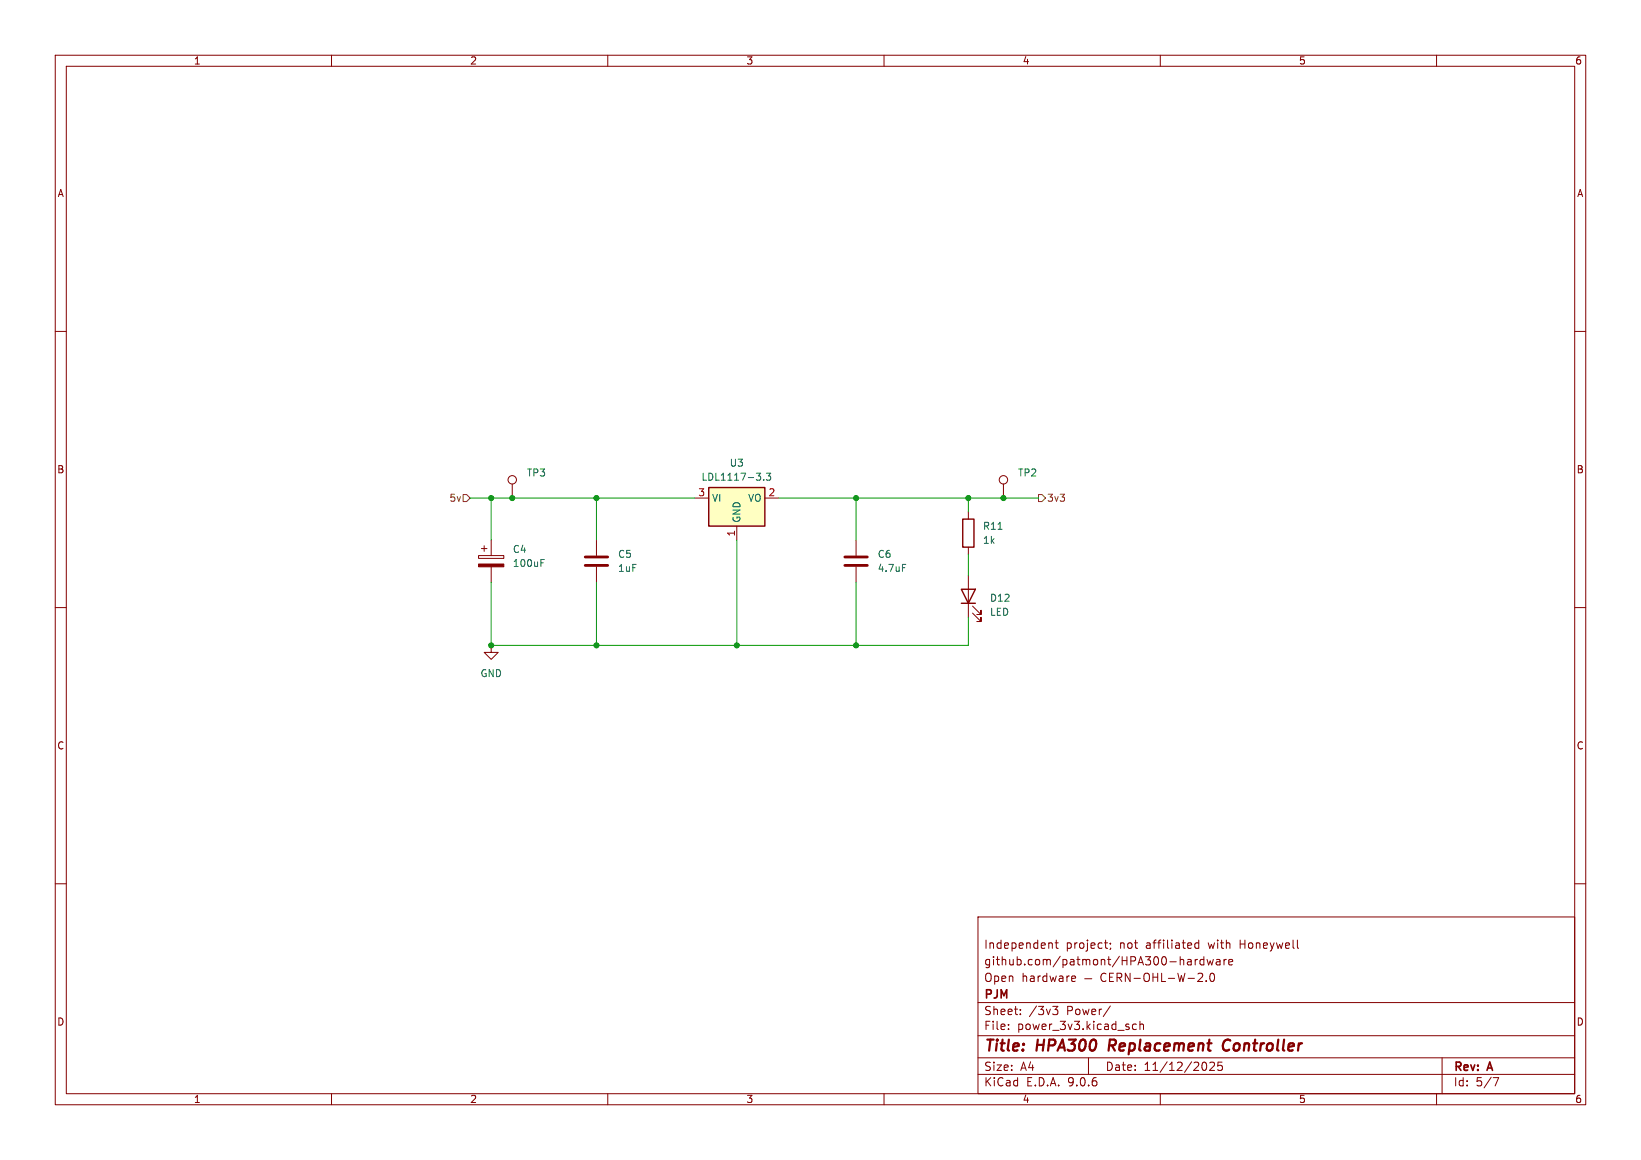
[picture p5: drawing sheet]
(kicad_sch
 (version 20250114)
 (generator "eeschema")
 (generator_version "9.0")
 (paper "A4")
 (title_block
  (title "HPA300 Replacement Controller")
  (date "11/12/2025")
  (rev "A")
  (company "PJM")
  (comment 1 "Open hardware — CERN-OHL-W-2.0")
  (comment 2 "github.com/patmont/HPA300-hardware")
  (comment 3 "Independent project; not affiliated with Honeywell"))
 (lib_symbols
  (symbol "Connector:TestPoint"
   (pin_numbers (hide yes))
   (pin_names
    (offset 0.762) (hide yes)) (exclude_from_sim no) (in_bom yes) (on_board yes)
   (property "Reference" "TP" (at 0 6.858 0) (effects (font (size 1.27 1.27))))
   (property "Value" "TestPoint" (at 0 5.08 0) (effects (font (size 1.27 1.27))))
   (property "Footprint" "" (at 5.08 0 0) (effects (font (size 1.27 1.27)) (hide yes)))
   (property "Datasheet" "~" (at 5.08 0 0) (effects (font (size 1.27 1.27)) (hide yes)))
   (property "Description" "test point" (at 0 0 0) (effects (font (size 1.27 1.27)) (hide yes)))
   (symbol "TestPoint_0_1"
    (circle (center 0 3.302) (radius 0.762) (stroke (width 0) (type default)) (fill (type none))))
   (symbol "TestPoint_1_1"
    (pin passive line (at 0 0 90) (length 2.54) (name "1" (effects (font (size 1.27 1.27)))) (number "1" (effects (font (size 1.27 1.27))))))
   (embedded_fonts no))
  (symbol "Device:C"
   (pin_numbers (hide yes))
   (pin_names
    (offset 0.254)) (exclude_from_sim no) (in_bom yes) (on_board yes)
   (property "Reference" "C" (at 0.635 2.54 0) (effects (font (size 1.27 1.27)) (justify left)))
   (property "Value" "C" (at 0.635 -2.54 0) (effects (font (size 1.27 1.27)) (justify left)))
   (property "Footprint" "" (at 0.9652 -3.81 0) (effects (font (size 1.27 1.27)) (hide yes)))
   (property "Datasheet" "~" (at 0 0 0) (effects (font (size 1.27 1.27)) (hide yes)))
   (property "Description" "Unpolarized capacitor" (at 0 0 0) (effects (font (size 1.27 1.27)) (hide yes)))
   (symbol "C_0_1"
    (polyline (pts (xy -2.032 0.762) (xy 2.032 0.762)) (stroke (width 0.508) (type default)) (fill (type none)))
    (polyline (pts (xy -2.032 -0.762) (xy 2.032 -0.762)) (stroke (width 0.508) (type default)) (fill (type none))))
   (symbol "C_1_1"
    (pin passive line (at 0 3.81 270) (length 2.794) (name "~" (effects (font (size 1.27 1.27)))) (number "1" (effects (font (size 1.27 1.27)))))
    (pin passive line (at 0 -3.81 90) (length 2.794) (name "~" (effects (font (size 1.27 1.27)))) (number "2" (effects (font (size 1.27 1.27))))))
   (embedded_fonts no))
  (symbol "Device:C_Polarized"
   (pin_numbers (hide yes))
   (pin_names
    (offset 0.254)) (exclude_from_sim no) (in_bom yes) (on_board yes)
   (property "Reference" "C" (at 0.635 2.54 0) (effects (font (size 1.27 1.27)) (justify left)))
   (property "Value" "C_Polarized" (at 0.635 -2.54 0) (effects (font (size 1.27 1.27)) (justify left)))
   (property "Footprint" "" (at 0.9652 -3.81 0) (effects (font (size 1.27 1.27)) (hide yes)))
   (property "Datasheet" "~" (at 0 0 0) (effects (font (size 1.27 1.27)) (hide yes)))
   (property "Description" "Polarized capacitor" (at 0 0 0) (effects (font (size 1.27 1.27)) (hide yes)))
   (symbol "C_Polarized_0_1"
    (rectangle (start -2.286 0.508) (end 2.286 1.016) (stroke (width 0) (type default)) (fill (type none)))
    (polyline (pts (xy -1.778 2.286) (xy -0.762 2.286)) (stroke (width 0) (type default)) (fill (type none)))
    (polyline (pts (xy -1.27 2.794) (xy -1.27 1.778)) (stroke (width 0) (type default)) (fill (type none)))
    (rectangle (start 2.286 -0.508) (end -2.286 -1.016) (stroke (width 0) (type default)) (fill (type outline))))
   (symbol "C_Polarized_1_1"
    (pin passive line (at 0 3.81 270) (length 2.794) (name "~" (effects (font (size 1.27 1.27)))) (number "1" (effects (font (size 1.27 1.27)))))
    (pin passive line (at 0 -3.81 90) (length 2.794) (name "~" (effects (font (size 1.27 1.27)))) (number "2" (effects (font (size 1.27 1.27))))))
   (embedded_fonts no))
  (symbol "Device:LED"
   (pin_numbers (hide yes))
   (pin_names
    (offset 1.016) (hide yes)) (exclude_from_sim no) (in_bom yes) (on_board yes)
   (property "Reference" "D" (at 0 2.54 0) (effects (font (size 1.27 1.27))))
   (property "Value" "LED" (at 0 -2.54 0) (effects (font (size 1.27 1.27))))
   (property "Footprint" "" (at 0 0 0) (effects (font (size 1.27 1.27)) (hide yes)))
   (property "Datasheet" "~" (at 0 0 0) (effects (font (size 1.27 1.27)) (hide yes)))
   (property "Description" "Light emitting diode" (at 0 0 0) (effects (font (size 1.27 1.27)) (hide yes)))
   (property "Sim.Pins" "1=K 2=A" (at 0 0 0) (effects (font (size 1.27 1.27)) (hide yes)))
   (symbol "LED_0_1"
    (polyline (pts (xy -3.048 -0.762) (xy -4.572 -2.286) (xy -3.81 -2.286) (xy -4.572 -2.286) (xy -4.572 -1.524)) (stroke (width 0) (type default)) (fill (type none)))
    (polyline (pts (xy -1.778 -0.762) (xy -3.302 -2.286) (xy -2.54 -2.286) (xy -3.302 -2.286) (xy -3.302 -1.524)) (stroke (width 0) (type default)) (fill (type none)))
    (polyline (pts (xy -1.27 0) (xy 1.27 0)) (stroke (width 0) (type default)) (fill (type none)))
    (polyline (pts (xy -1.27 -1.27) (xy -1.27 1.27)) (stroke (width 0.254) (type default)) (fill (type none)))
    (polyline (pts (xy 1.27 -1.27) (xy 1.27 1.27) (xy -1.27 0) (xy 1.27 -1.27)) (stroke (width 0.254) (type default)) (fill (type none))))
   (symbol "LED_1_1"
    (pin passive line (at -3.81 0 0) (length 2.54) (name "K" (effects (font (size 1.27 1.27)))) (number "1" (effects (font (size 1.27 1.27)))))
    (pin passive line (at 3.81 0 180) (length 2.54) (name "A" (effects (font (size 1.27 1.27)))) (number "2" (effects (font (size 1.27 1.27))))))
   (embedded_fonts no))
  (symbol "Device:R"
   (pin_numbers (hide yes))
   (pin_names
    (offset 0)) (exclude_from_sim no) (in_bom yes) (on_board yes)
   (property "Reference" "R" (at 2.032 0 90) (effects (font (size 1.27 1.27))))
   (property "Value" "R" (at 0 0 90) (effects (font (size 1.27 1.27))))
   (property "Footprint" "" (at -1.778 0 90) (effects (font (size 1.27 1.27)) (hide yes)))
   (property "Datasheet" "~" (at 0 0 0) (effects (font (size 1.27 1.27)) (hide yes)))
   (property "Description" "Resistor" (at 0 0 0) (effects (font (size 1.27 1.27)) (hide yes)))
   (symbol "R_0_1"
    (rectangle (start -1.016 -2.54) (end 1.016 2.54) (stroke (width 0.254) (type default)) (fill (type none))))
   (symbol "R_1_1"
    (pin passive line (at 0 3.81 270) (length 1.27) (name "~" (effects (font (size 1.27 1.27)))) (number "1" (effects (font (size 1.27 1.27)))))
    (pin passive line (at 0 -3.81 90) (length 1.27) (name "~" (effects (font (size 1.27 1.27)))) (number "2" (effects (font (size 1.27 1.27))))))
   (embedded_fonts no))
  (symbol "Regulator_Linear:AMS1117-3.3" (exclude_from_sim no) (in_bom yes) (on_board yes)
   (property "Reference" "U" (at -3.81 3.175 0) (effects (font (size 1.27 1.27))))
   (property "Value" "AMS1117-3.3" (at 0 3.175 0) (effects (font (size 1.27 1.27)) (justify left)))
   (property "Footprint" "Package_TO_SOT_SMD:SOT-223-3_TabPin2" (at 0 5.08 0) (effects (font (size 1.27 1.27)) (hide yes)))
   (property "Datasheet" "http://www.advanced-monolithic.com/pdf/ds1117.pdf" (at 2.54 -6.35 0) (effects (font (size 1.27 1.27)) (hide yes)))
   (property "Description" "1A Low Dropout regulator, positive, 3.3V fixed output, SOT-223" (at 0 0 0) (effects (font (size 1.27 1.27)) (hide yes)))
   (symbol "AMS1117-3.3_0_1"
    (rectangle (start -5.08 -5.08) (end 5.08 1.905) (stroke (width 0.254) (type default)) (fill (type background))))
   (symbol "AMS1117-3.3_1_1"
    (pin power_in line (at -7.62 0 0) (length 2.54) (name "VI" (effects (font (size 1.27 1.27)))) (number "3" (effects (font (size 1.27 1.27)))))
    (pin power_in line (at 0 -7.62 90) (length 2.54) (name "GND" (effects (font (size 1.27 1.27)))) (number "1" (effects (font (size 1.27 1.27)))))
    (pin power_out line (at 7.62 0 180) (length 2.54) (name "VO" (effects (font (size 1.27 1.27)))) (number "2" (effects (font (size 1.27 1.27))))))
   (embedded_fonts no))
  (symbol "power:GND"
   (power)
   (pin_numbers (hide yes))
   (pin_names
    (offset 0) (hide yes)) (exclude_from_sim no) (in_bom yes) (on_board yes)
   (property "Reference" "#PWR" (at 0 -6.35 0) (effects (font (size 1.27 1.27)) (hide yes)))
   (property "Value" "GND" (at 0 -3.81 0) (effects (font (size 1.27 1.27))))
   (property "Footprint" "" (at 0 0 0) (effects (font (size 1.27 1.27)) (hide yes)))
   (property "Datasheet" "" (at 0 0 0) (effects (font (size 1.27 1.27)) (hide yes)))
   (property "Description" "Power symbol creates a global label with name \"GND\" , ground" (at 0 0 0) (effects (font (size 1.27 1.27)) (hide yes)))
   (symbol "GND_0_1"
    (polyline (pts (xy 0 0) (xy 0 -1.27) (xy 1.27 -1.27) (xy 0 -2.54) (xy -1.27 -1.27) (xy 0 -1.27)) (stroke (width 0) (type default)) (fill (type none))))
   (symbol "GND_1_1"
    (pin power_in line (at 0 0 270) (length 0) (name "~" (effects (font (size 1.27 1.27)))) (number "1" (effects (font (size 1.27 1.27))))))
   (embedded_fonts no)))
 (junction
  (at 154.94 116.84)
  (diameter 0)
  (color 0 0 0 0))
 (junction
  (at 107.95 90.17)
  (diameter 0)
  (color 0 0 0 0))
 (junction
  (at 92.71 90.17)
  (diameter 0)
  (color 0 0 0 0))
 (junction
  (at 88.9 90.17)
  (diameter 0)
  (color 0 0 0 0))
 (junction
  (at 133.35 116.84)
  (diameter 0)
  (color 0 0 0 0))
 (junction
  (at 107.95 116.84)
  (diameter 0)
  (color 0 0 0 0))
 (junction
  (at 154.94 90.17)
  (diameter 0)
  (color 0 0 0 0))
 (junction
  (at 181.61 90.17)
  (diameter 0)
  (color 0 0 0 0))
 (junction
  (at 88.9 116.84)
  (diameter 0)
  (color 0 0 0 0))
 (junction
  (at 175.26 90.17)
  (diameter 0)
  (color 0 0 0 0))
 (wire
  (pts (xy 175.26 90.17) (xy 175.26 92.71))
  (stroke (width 0) (type default)))
 (wire
  (pts (xy 133.35 97.79) (xy 133.35 116.84))
  (stroke (width 0) (type default)))
 (wire
  (pts (xy 181.61 90.17) (xy 187.96 90.17))
  (stroke (width 0) (type default)))
 (wire
  (pts (xy 88.9 116.84) (xy 107.95 116.84))
  (stroke (width 0) (type default)))
 (wire
  (pts (xy 107.95 105.41) (xy 107.95 116.84))
  (stroke (width 0) (type default)))
 (wire
  (pts (xy 88.9 90.17) (xy 92.71 90.17))
  (stroke (width 0) (type default)))
 (wire
  (pts (xy 175.26 90.17) (xy 181.61 90.17))
  (stroke (width 0) (type default)))
 (wire
  (pts (xy 107.95 116.84) (xy 133.35 116.84))
  (stroke (width 0) (type default)))
 (wire
  (pts (xy 154.94 90.17) (xy 175.26 90.17))
  (stroke (width 0) (type default)))
 (wire
  (pts (xy 88.9 105.41) (xy 88.9 116.84))
  (stroke (width 0) (type default)))
 (wire
  (pts (xy 175.26 104.14) (xy 175.26 100.33))
  (stroke (width 0) (type default)))
 (wire
  (pts (xy 88.9 90.17) (xy 88.9 97.79))
  (stroke (width 0) (type default)))
 (wire
  (pts (xy 175.26 116.84) (xy 175.26 111.76))
  (stroke (width 0) (type default)))
 (wire
  (pts (xy 154.94 90.17) (xy 154.94 97.79))
  (stroke (width 0) (type default)))
 (wire
  (pts (xy 140.97 90.17) (xy 154.94 90.17))
  (stroke (width 0) (type default)))
 (wire
  (pts (xy 92.71 90.17) (xy 107.95 90.17))
  (stroke (width 0) (type default)))
 (wire
  (pts (xy 154.94 105.41) (xy 154.94 116.84))
  (stroke (width 0) (type default)))
 (wire
  (pts (xy 154.94 116.84) (xy 175.26 116.84))
  (stroke (width 0) (type default)))
 (wire
  (pts (xy 107.95 90.17) (xy 125.73 90.17))
  (stroke (width 0) (type default)))
 (wire
  (pts (xy 107.95 90.17) (xy 107.95 97.79))
  (stroke (width 0) (type default)))
 (wire
  (pts (xy 85.09 90.17) (xy 88.9 90.17))
  (stroke (width 0) (type default)))
 (wire
  (pts (xy 133.35 116.84) (xy 154.94 116.84))
  (stroke (width 0) (type default)))
 (hierarchical_label "3v3"
  (shape output)
  (at 187.96 90.17 0)
  (effects (font (size 1.27 1.27)) (justify left)))
 (hierarchical_label "5v"
  (shape input)
  (at 85.09 90.17 180)
  (effects (font (size 1.27 1.27)) (justify right)))
 (symbol
  (lib_id "Regulator_Linear:AMS1117-3.3")
  (at 133.35 90.17 0)
  (unit 1)
  (exclude_from_sim no)
  (in_bom yes)
  (on_board yes)
  (dnp no)
  (fields_autoplaced yes)
  (property "Reference" "U3" (at 133.35 83.82 0) (effects (font (size 1.27 1.27))))
  (property "Value" "LDL1117-3.3" (at 133.35 86.36 0) (effects (font (size 1.27 1.27))))
  (property "Footprint" "Package_TO_SOT_SMD:SOT-223-3_TabPin2" (at 133.35 85.09 0) (effects (font (size 1.27 1.27)) (hide yes)))
  (property "Datasheet" "https://www.st.com/content/ccc/resource/technical/document/datasheet/group3/0e/5a/00/ca/10/1a/4f/a5/DM00366442/files/DM00366442.pdf/jcr:content/translations/en.DM00366442.pdf" (at 135.89 96.52 0) (effects (font (size 1.27 1.27)) (hide yes)))
  (property "Description" "1A Low Dropout regulator, positive, 3.3V fixed output, SOT-223" (at 133.35 90.17 0) (effects (font (size 1.27 1.27)) (hide yes)))
  (property "Digikey" "LDL1117S33R" (at 133.35 90.17 0) (effects (font (size 1.27 1.27)) (hide yes)))
  (pin "1")
  (pin "3")
  (pin "2"))
 (symbol
  (lib_id "Device:LED")
  (at 175.26 107.95 90)
  (unit 1)
  (exclude_from_sim no)
  (in_bom yes)
  (on_board yes)
  (dnp no)
  (fields_autoplaced yes)
  (property "Reference" "D12" (at 179.07 108.2674 90) (effects (font (size 1.27 1.27)) (justify right)))
  (property "Value" "LED" (at 179.07 110.8074 90) (effects (font (size 1.27 1.27)) (justify right)))
  (property "Footprint" "LED_SMD:LED_0805_2012Metric" (at 175.26 107.95 0) (effects (font (size 1.27 1.27)) (hide yes)))
  (property "Datasheet" "~" (at 175.26 107.95 0) (effects (font (size 1.27 1.27)) (hide yes)))
  (property "Description" "Light emitting diode" (at 175.26 107.95 0) (effects (font (size 1.27 1.27)) (hide yes)))
  (property "Sim.Pins" "1=K 2=A" (at 175.26 107.95 0) (effects (font (size 1.27 1.27)) (hide yes)))
  (property "Digikey" "LTST-C170GKT" (at 175.26 107.95 90) (effects (font (size 1.27 1.27)) (hide yes)))
  (pin "1")
  (pin "2"))
 (symbol
  (lib_id "Device:C")
  (at 154.94 101.6 0)
  (unit 1)
  (exclude_from_sim no)
  (in_bom yes)
  (on_board yes)
  (dnp no)
  (property "Reference" "C6" (at 158.75 100.3299 0) (effects (font (size 1.27 1.27)) (justify left)))
  (property "Value" "4.7uF" (at 158.75 102.8699 0) (effects (font (size 1.27 1.27)) (justify left)))
  (property "Footprint" "Capacitor_SMD:C_1206_3216Metric" (at 155.9052 105.41 0) (effects (font (size 1.27 1.27)) (hide yes)))
  (property "Datasheet" "~" (at 154.94 101.6 0) (effects (font (size 1.27 1.27)) (hide yes)))
  (property "Description" "Unpolarized capacitor" (at 154.94 101.6 0) (effects (font (size 1.27 1.27)) (hide yes)))
  (property "Digikey" "GRM319R61H475KA12D" (at 154.94 101.6 0) (effects (font (size 1.27 1.27)) (hide yes)))
  (pin "2")
  (pin "1"))
 (symbol
  (lib_id "Device:C")
  (at 107.95 101.6 0)
  (unit 1)
  (exclude_from_sim no)
  (in_bom yes)
  (on_board yes)
  (dnp no)
  (fields_autoplaced yes)
  (property "Reference" "C5" (at 111.76 100.3299 0) (effects (font (size 1.27 1.27)) (justify left)))
  (property "Value" "1uF" (at 111.76 102.8699 0) (effects (font (size 1.27 1.27)) (justify left)))
  (property "Footprint" "Capacitor_SMD:C_0805_2012Metric" (at 108.9152 105.41 0) (effects (font (size 1.27 1.27)) (hide yes)))
  (property "Datasheet" "~" (at 107.95 101.6 0) (effects (font (size 1.27 1.27)) (hide yes)))
  (property "Description" "Unpolarized capacitor" (at 107.95 101.6 0) (effects (font (size 1.27 1.27)) (hide yes)))
  (property "Digikey" "GRM21BR61C105MA01L" (at 107.95 101.6 0) (effects (font (size 1.27 1.27)) (hide yes)))
  (pin "2")
  (pin "1"))
 (symbol
  (lib_id "Connector:TestPoint")
  (at 92.71 90.17 0)
  (unit 1)
  (exclude_from_sim no)
  (in_bom yes)
  (on_board yes)
  (dnp no)
  (fields_autoplaced yes)
  (property "Reference" "TP3" (at 95.25 85.5979 0) (effects (font (size 1.27 1.27)) (justify left)))
  (property "Value" "5V" (at 95.25 88.1379 0) (effects (font (size 1.27 1.27)) (justify left) (hide yes)))
  (property "Footprint" "TestPoint:TestPoint_Pad_D1.0mm" (at 97.79 90.17 0) (effects (font (size 1.27 1.27)) (hide yes)))
  (property "Datasheet" "~" (at 97.79 90.17 0) (effects (font (size 1.27 1.27)) (hide yes)))
  (property "Description" "test point" (at 92.71 90.17 0) (effects (font (size 1.27 1.27)) (hide yes)))
  (pin "1"))
 (symbol
  (lib_id "Device:R")
  (at 175.26 96.52 0)
  (unit 1)
  (exclude_from_sim no)
  (in_bom yes)
  (on_board yes)
  (dnp no)
  (fields_autoplaced yes)
  (property "Reference" "R11" (at 177.8 95.2499 0) (effects (font (size 1.27 1.27)) (justify left)))
  (property "Value" "1k" (at 177.8 97.7899 0) (effects (font (size 1.27 1.27)) (justify left)))
  (property "Footprint" "Resistor_SMD:R_0805_2012Metric" (at 173.482 96.52 90) (effects (font (size 1.27 1.27)) (hide yes)))
  (property "Datasheet" "~" (at 175.26 96.52 0) (effects (font (size 1.27 1.27)) (hide yes)))
  (property "Description" "Resistor" (at 175.26 96.52 0) (effects (font (size 1.27 1.27)) (hide yes)))
  (property "Digikey" "CRCW08051K00FKEA" (at 175.26 96.52 0) (effects (font (size 1.27 1.27)) (hide yes)))
  (pin "1")
  (pin "2"))
 (symbol
  (lib_id "Connector:TestPoint")
  (at 181.61 90.17 0)
  (unit 1)
  (exclude_from_sim no)
  (in_bom yes)
  (on_board yes)
  (dnp no)
  (fields_autoplaced yes)
  (property "Reference" "TP2" (at 184.15 85.5979 0) (effects (font (size 1.27 1.27)) (justify left)))
  (property "Value" "3.3V" (at 184.15 88.1379 0) (effects (font (size 1.27 1.27)) (justify left) (hide yes)))
  (property "Footprint" "TestPoint:TestPoint_Pad_D1.0mm" (at 186.69 90.17 0) (effects (font (size 1.27 1.27)) (hide yes)))
  (property "Datasheet" "~" (at 186.69 90.17 0) (effects (font (size 1.27 1.27)) (hide yes)))
  (property "Description" "test point" (at 181.61 90.17 0) (effects (font (size 1.27 1.27)) (hide yes)))
  (pin "1"))
 (symbol
  (lib_id "power:GND")
  (at 88.9 116.84 0)
  (unit 1)
  (exclude_from_sim no)
  (in_bom yes)
  (on_board yes)
  (dnp no)
  (fields_autoplaced yes)
  (property "Reference" "#PWR02" (at 88.9 123.19 0) (effects (font (size 1.27 1.27)) (hide yes)))
  (property "Value" "GND" (at 88.9 121.92 0) (effects (font (size 1.27 1.27))))
  (property "Footprint" "" (at 88.9 116.84 0) (effects (font (size 1.27 1.27)) (hide yes)))
  (property "Datasheet" "" (at 88.9 116.84 0) (effects (font (size 1.27 1.27)) (hide yes)))
  (property "Description" "Power symbol creates a global label with name \"GND\" , ground" (at 88.9 116.84 0) (effects (font (size 1.27 1.27)) (hide yes)))
  (pin "1"))
 (symbol
  (lib_id "Device:C_Polarized")
  (at 88.9 101.6 0)
  (unit 1)
  (exclude_from_sim no)
  (in_bom yes)
  (on_board yes)
  (dnp no)
  (fields_autoplaced yes)
  (property "Reference" "C4" (at 92.71 99.4409 0) (effects (font (size 1.27 1.27)) (justify left)))
  (property "Value" "100uF" (at 92.71 101.9809 0) (effects (font (size 1.27 1.27)) (justify left)))
  (property "Footprint" "Capacitor_SMD:CP_Elec_6.3x5.8" (at 89.8652 105.41 0) (effects (font (size 1.27 1.27)) (hide yes)))
  (property "Datasheet" "https://www.nichicon.co.jp/english/series_items/catalog_pdf/e-uud.pdf" (at 88.9 101.6 0) (effects (font (size 1.27 1.27)) (hide yes)))
  (property "Description" "Polarized capacitor" (at 88.9 101.6 0) (effects (font (size 1.27 1.27)) (hide yes)))
  (property "Digikey" "UUD1C101MCL1GS" (at 88.9 101.6 0) (effects (font (size 1.27 1.27)) (hide yes)))
  (pin "1")
  (pin "2")))
